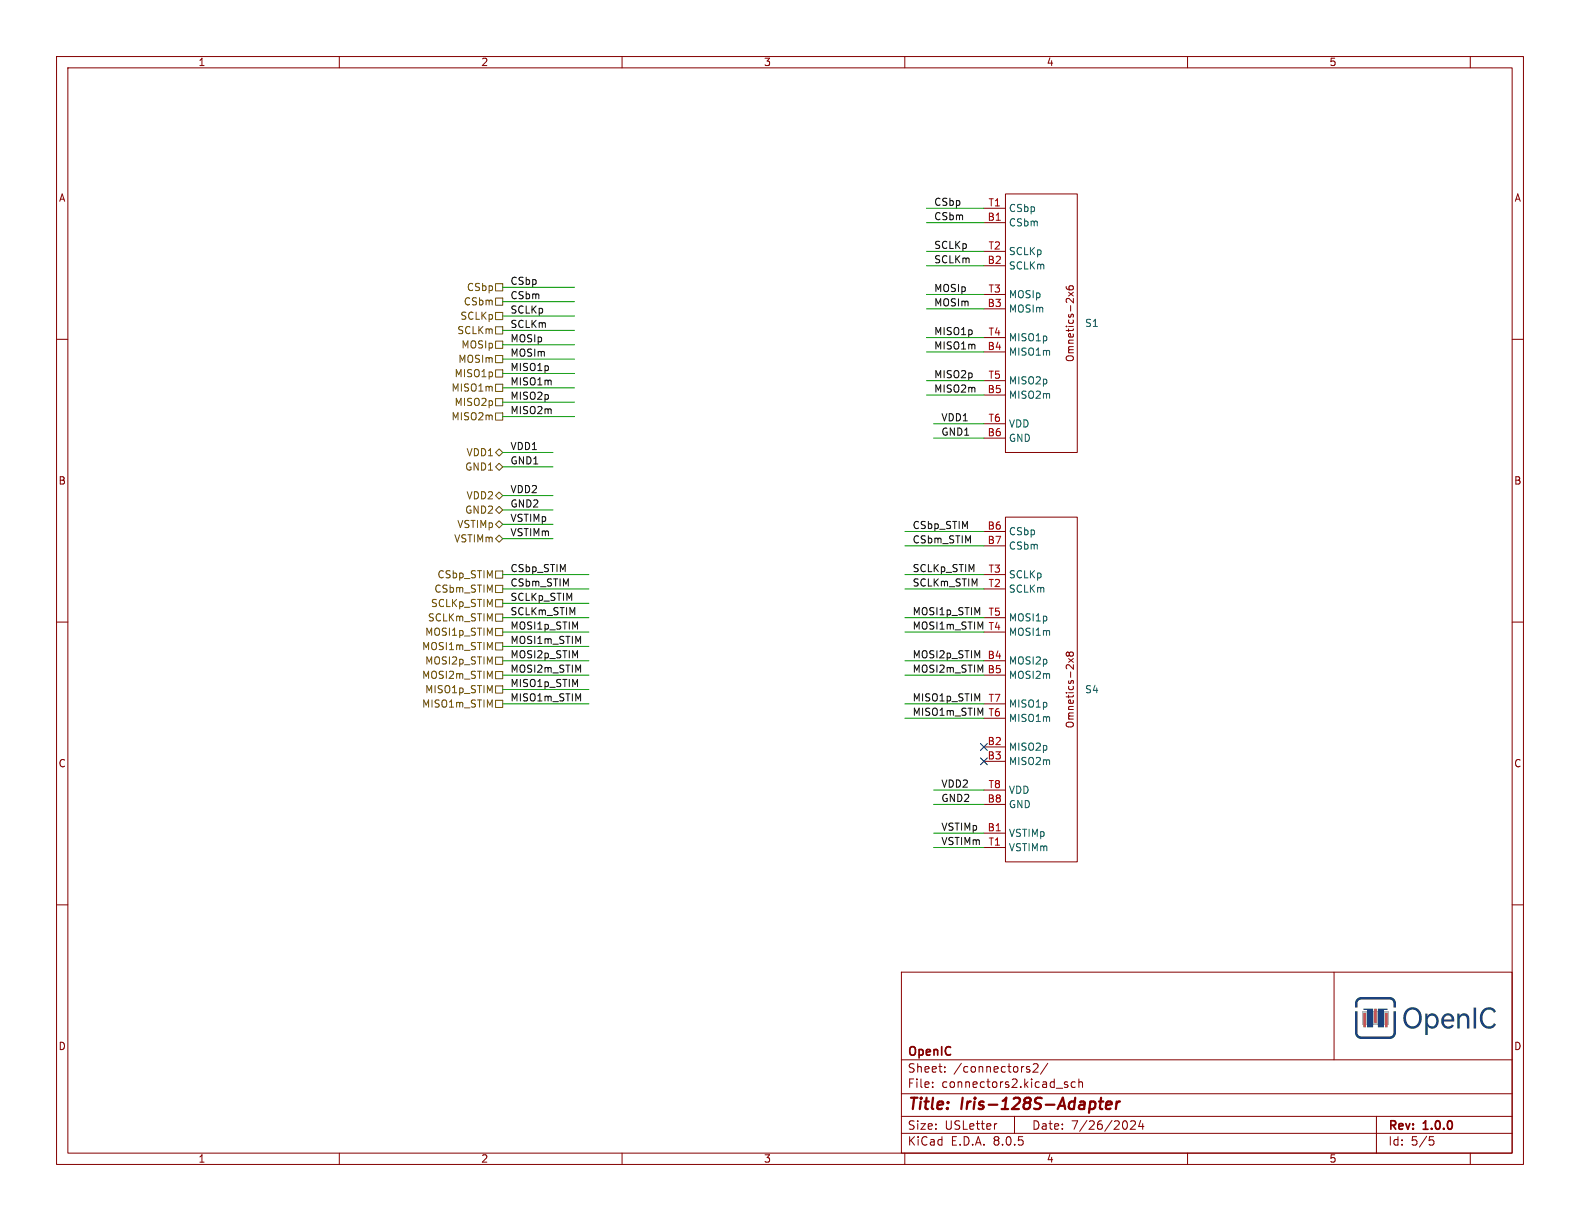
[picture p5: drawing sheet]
(kicad_sch
 (version 20231120)
 (generator "eeschema")
 (generator_version "8.0")
 (paper "USLetter")
 (title_block
  (title "Iris-128S-Adapter")
  (date "7/26/2024")
  (rev "1.0.0")
  (company "OpenIC"))
 (lib_symbols
  (symbol "openic:CONN-OMNETICS_PZN-16-AA-RHD2000-CABLE-AMP-SIDE" (exclude_from_sim no) (in_bom yes) (on_board yes)
   (property "Reference" "S" (at -3.81 31.75 0) (effects (font (size 1.27 1.27))))
   (property "Value" "" (at -5.08 30.48 0) (effects (font (size 1.27 1.27)) (hide yes)))
   (property "Footprint" "openic:OMNETICS_PZN-16-AA" (at -1.27 -34.29 0) (effects (font (size 1.27 1.27)) (hide yes)))
   (property "Datasheet" "" (at -5.08 30.48 0) (effects (font (size 1.27 1.27)) (hide yes)))
   (property "Description" "16-pin Omnetics Connector for RHD2000" (at 0 -31.75 0) (effects (font (size 1.27 1.27)) (hide yes)))
   (symbol "CONN-OMNETICS_PZN-16-AA-RHD2000-CABLE-AMP-SIDE_0_1"
    (rectangle (start -5.08 30.48) (end 7.62 -30.48) (stroke (width 0) (type default)) (fill (type none))))
   (symbol "CONN-OMNETICS_PZN-16-AA-RHD2000-CABLE-AMP-SIDE_1_1"
    (text "Omnetics-2x8" (at 6.35 0 900) (effects (font (size 1.27 1.27))))
    (pin passive line (at -8.89 -25.4 0) (length 3.81) (name "VSTIMp" (effects (font (size 1.27 1.27)))) (number "B1" (effects (font (size 1.27 1.27)))))
    (pin passive line (at -8.89 -10.16 0) (length 3.81) (name "MISO2p" (effects (font (size 1.27 1.27)))) (number "B2" (effects (font (size 1.27 1.27)))))
    (pin passive line (at -8.89 -12.7 0) (length 3.81) (name "MISO2m" (effects (font (size 1.27 1.27)))) (number "B3" (effects (font (size 1.27 1.27)))))
    (pin passive line (at -8.89 5.08 0) (length 3.81) (name "MOSI2p" (effects (font (size 1.27 1.27)))) (number "B4" (effects (font (size 1.27 1.27)))))
    (pin passive line (at -8.89 2.54 0) (length 3.81) (name "MOSI2m" (effects (font (size 1.27 1.27)))) (number "B5" (effects (font (size 1.27 1.27)))))
    (pin passive line (at -8.89 27.94 0) (length 3.81) (name "CSbp" (effects (font (size 1.27 1.27)))) (number "B6" (effects (font (size 1.27 1.27)))))
    (pin passive line (at -8.89 25.4 0) (length 3.81) (name "CSbm" (effects (font (size 1.27 1.27)))) (number "B7" (effects (font (size 1.27 1.27)))))
    (pin passive line (at -8.89 -20.32 0) (length 3.81) (name "GND" (effects (font (size 1.27 1.27)))) (number "B8" (effects (font (size 1.27 1.27)))))
    (pin passive line (at -8.89 -27.94 0) (length 3.81) (name "VSTIMm" (effects (font (size 1.27 1.27)))) (number "T1" (effects (font (size 1.27 1.27)))))
    (pin passive line (at -8.89 17.78 0) (length 3.81) (name "SCLKm" (effects (font (size 1.27 1.27)))) (number "T2" (effects (font (size 1.27 1.27)))))
    (pin passive line (at -8.89 20.32 0) (length 3.81) (name "SCLKp" (effects (font (size 1.27 1.27)))) (number "T3" (effects (font (size 1.27 1.27)))))
    (pin passive line (at -8.89 10.16 0) (length 3.81) (name "MOSI1m" (effects (font (size 1.27 1.27)))) (number "T4" (effects (font (size 1.27 1.27)))))
    (pin passive line (at -8.89 12.7 0) (length 3.81) (name "MOSI1p" (effects (font (size 1.27 1.27)))) (number "T5" (effects (font (size 1.27 1.27)))))
    (pin passive line (at -8.89 -5.08 0) (length 3.81) (name "MISO1m" (effects (font (size 1.27 1.27)))) (number "T6" (effects (font (size 1.27 1.27)))))
    (pin passive line (at -8.89 -2.54 0) (length 3.81) (name "MISO1p" (effects (font (size 1.27 1.27)))) (number "T7" (effects (font (size 1.27 1.27)))))
    (pin passive line (at -8.89 -17.78 0) (length 3.81) (name "VDD" (effects (font (size 1.27 1.27)))) (number "T8" (effects (font (size 1.27 1.27)))))))
  (symbol "openic:CONN-RHD2000-CABLE-AMP-SIDE" (exclude_from_sim no) (in_bom yes) (on_board yes)
   (property "Reference" "S" (at -3.81 24.13 0) (effects (font (size 1.27 1.27))))
   (property "Value" "" (at -5.08 22.86 0) (effects (font (size 1.27 1.27)) (hide yes)))
   (property "Footprint" "openic:OMNETICS_PZN-12-AA" (at 1.27 -24.13 0) (effects (font (size 1.27 1.27)) (hide yes)))
   (property "Datasheet" "" (at -5.08 22.86 0) (effects (font (size 1.27 1.27)) (hide yes)))
   (property "Description" "12-pin Omnetics connector for RHD2000-Cable-Amp-Side" (at 1.27 -26.67 0) (effects (font (size 1.27 1.27)) (hide yes)))
   (symbol "CONN-RHD2000-CABLE-AMP-SIDE_0_1"
    (rectangle (start -5.08 22.86) (end 7.62 -22.86) (stroke (width 0) (type default)) (fill (type none))))
   (symbol "CONN-RHD2000-CABLE-AMP-SIDE_1_1"
    (text "Omnetics-2x6" (at 6.35 0 900) (effects (font (size 1.27 1.27))))
    (pin passive line (at -8.89 17.78 0) (length 3.81) (name "CSbm" (effects (font (size 1.27 1.27)))) (number "B1" (effects (font (size 1.27 1.27)))))
    (pin passive line (at -8.89 10.16 0) (length 3.81) (name "SCLKm" (effects (font (size 1.27 1.27)))) (number "B2" (effects (font (size 1.27 1.27)))))
    (pin passive line (at -8.89 2.54 0) (length 3.81) (name "MOSIm" (effects (font (size 1.27 1.27)))) (number "B3" (effects (font (size 1.27 1.27)))))
    (pin passive line (at -8.89 -5.08 0) (length 3.81) (name "MISO1m" (effects (font (size 1.27 1.27)))) (number "B4" (effects (font (size 1.27 1.27)))))
    (pin passive line (at -8.89 -12.7 0) (length 3.81) (name "MISO2m" (effects (font (size 1.27 1.27)))) (number "B5" (effects (font (size 1.27 1.27)))))
    (pin passive line (at -8.89 -20.32 0) (length 3.81) (name "GND" (effects (font (size 1.27 1.27)))) (number "B6" (effects (font (size 1.27 1.27)))))
    (pin passive line (at -8.89 20.32 0) (length 3.81) (name "CSbp" (effects (font (size 1.27 1.27)))) (number "T1" (effects (font (size 1.27 1.27)))))
    (pin passive line (at -8.89 12.7 0) (length 3.81) (name "SCLKp" (effects (font (size 1.27 1.27)))) (number "T2" (effects (font (size 1.27 1.27)))))
    (pin passive line (at -8.89 5.08 0) (length 3.81) (name "MOSIp" (effects (font (size 1.27 1.27)))) (number "T3" (effects (font (size 1.27 1.27)))))
    (pin passive line (at -8.89 -2.54 0) (length 3.81) (name "MISO1p" (effects (font (size 1.27 1.27)))) (number "T4" (effects (font (size 1.27 1.27)))))
    (pin passive line (at -8.89 -10.16 0) (length 3.81) (name "MISO2p" (effects (font (size 1.27 1.27)))) (number "T5" (effects (font (size 1.27 1.27)))))
    (pin passive line (at -8.89 -17.78 0) (length 3.81) (name "VDD" (effects (font (size 1.27 1.27)))) (number "T6" (effects (font (size 1.27 1.27))))))))
 (no_connect
  (at 173.99 132.08))
 (no_connect
  (at 173.99 134.62))
 (wire
  (pts (xy 88.9 82.55) (xy 97.79 82.55))
  (stroke (width 0) (type default)))
 (wire
  (pts (xy 163.83 46.99) (xy 173.99 46.99))
  (stroke (width 0) (type default)))
 (wire
  (pts (xy 160.02 119.38) (xy 173.99 119.38))
  (stroke (width 0) (type default)))
 (wire
  (pts (xy 88.9 124.46) (xy 104.14 124.46))
  (stroke (width 0) (type default)))
 (wire
  (pts (xy 165.1 149.86) (xy 173.99 149.86))
  (stroke (width 0) (type default)))
 (wire
  (pts (xy 160.02 127) (xy 173.99 127))
  (stroke (width 0) (type default)))
 (wire
  (pts (xy 160.02 101.6) (xy 173.99 101.6))
  (stroke (width 0) (type default)))
 (wire
  (pts (xy 88.9 58.42) (xy 101.6 58.42))
  (stroke (width 0) (type default)))
 (wire
  (pts (xy 160.02 124.46) (xy 173.99 124.46))
  (stroke (width 0) (type default)))
 (wire
  (pts (xy 88.9 92.71) (xy 97.79 92.71))
  (stroke (width 0) (type default)))
 (wire
  (pts (xy 88.9 121.92) (xy 104.14 121.92))
  (stroke (width 0) (type default)))
 (wire
  (pts (xy 163.83 67.31) (xy 173.99 67.31))
  (stroke (width 0) (type default)))
 (wire
  (pts (xy 163.83 59.69) (xy 173.99 59.69))
  (stroke (width 0) (type default)))
 (wire
  (pts (xy 88.9 109.22) (xy 104.14 109.22))
  (stroke (width 0) (type default)))
 (wire
  (pts (xy 88.9 66.04) (xy 101.6 66.04))
  (stroke (width 0) (type default)))
 (wire
  (pts (xy 88.9 101.6) (xy 104.14 101.6))
  (stroke (width 0) (type default)))
 (wire
  (pts (xy 163.83 52.07) (xy 173.99 52.07))
  (stroke (width 0) (type default)))
 (wire
  (pts (xy 88.9 63.5) (xy 101.6 63.5))
  (stroke (width 0) (type default)))
 (wire
  (pts (xy 88.9 87.63) (xy 97.79 87.63))
  (stroke (width 0) (type default)))
 (wire
  (pts (xy 88.9 95.25) (xy 97.79 95.25))
  (stroke (width 0) (type default)))
 (wire
  (pts (xy 88.9 50.8) (xy 101.6 50.8))
  (stroke (width 0) (type default)))
 (wire
  (pts (xy 160.02 93.98) (xy 173.99 93.98))
  (stroke (width 0) (type default)))
 (wire
  (pts (xy 163.83 69.85) (xy 173.99 69.85))
  (stroke (width 0) (type default)))
 (wire
  (pts (xy 88.9 71.12) (xy 101.6 71.12))
  (stroke (width 0) (type default)))
 (wire
  (pts (xy 163.83 36.83) (xy 173.99 36.83))
  (stroke (width 0) (type default)))
 (wire
  (pts (xy 88.9 111.76) (xy 104.14 111.76))
  (stroke (width 0) (type default)))
 (wire
  (pts (xy 88.9 114.3) (xy 104.14 114.3))
  (stroke (width 0) (type default)))
 (wire
  (pts (xy 88.9 53.34) (xy 101.6 53.34))
  (stroke (width 0) (type default)))
 (wire
  (pts (xy 88.9 80.01) (xy 97.79 80.01))
  (stroke (width 0) (type default)))
 (wire
  (pts (xy 163.83 62.23) (xy 173.99 62.23))
  (stroke (width 0) (type default)))
 (wire
  (pts (xy 160.02 104.14) (xy 173.99 104.14))
  (stroke (width 0) (type default)))
 (wire
  (pts (xy 88.9 104.14) (xy 104.14 104.14))
  (stroke (width 0) (type default)))
 (wire
  (pts (xy 160.02 116.84) (xy 173.99 116.84))
  (stroke (width 0) (type default)))
 (wire
  (pts (xy 88.9 106.68) (xy 104.14 106.68))
  (stroke (width 0) (type default)))
 (wire
  (pts (xy 88.9 90.17) (xy 97.79 90.17))
  (stroke (width 0) (type default)))
 (wire
  (pts (xy 165.1 74.93) (xy 173.99 74.93))
  (stroke (width 0) (type default)))
 (wire
  (pts (xy 160.02 96.52) (xy 173.99 96.52))
  (stroke (width 0) (type default)))
 (wire
  (pts (xy 160.02 111.76) (xy 173.99 111.76))
  (stroke (width 0) (type default)))
 (wire
  (pts (xy 88.9 116.84) (xy 104.14 116.84))
  (stroke (width 0) (type default)))
 (wire
  (pts (xy 163.83 44.45) (xy 173.99 44.45))
  (stroke (width 0) (type default)))
 (wire
  (pts (xy 88.9 119.38) (xy 104.14 119.38))
  (stroke (width 0) (type default)))
 (wire
  (pts (xy 165.1 139.7) (xy 173.99 139.7))
  (stroke (width 0) (type default)))
 (wire
  (pts (xy 88.9 60.96) (xy 101.6 60.96))
  (stroke (width 0) (type default)))
 (wire
  (pts (xy 165.1 77.47) (xy 173.99 77.47))
  (stroke (width 0) (type default)))
 (wire
  (pts (xy 165.1 147.32) (xy 173.99 147.32))
  (stroke (width 0) (type default)))
 (wire
  (pts (xy 163.83 39.37) (xy 173.99 39.37))
  (stroke (width 0) (type default)))
 (wire
  (pts (xy 88.9 68.58) (xy 101.6 68.58))
  (stroke (width 0) (type default)))
 (wire
  (pts (xy 88.9 55.88) (xy 101.6 55.88))
  (stroke (width 0) (type default)))
 (wire
  (pts (xy 165.1 142.24) (xy 173.99 142.24))
  (stroke (width 0) (type default)))
 (wire
  (pts (xy 160.02 109.22) (xy 173.99 109.22))
  (stroke (width 0) (type default)))
 (wire
  (pts (xy 88.9 73.66) (xy 101.6 73.66))
  (stroke (width 0) (type default)))
 (wire
  (pts (xy 163.83 54.61) (xy 173.99 54.61))
  (stroke (width 0) (type default)))
 (label "VSTIMm"
  (at 166.37 149.86 0)
  (fields_autoplaced yes)
  (effects (font (size 1.27 1.27)) (justify left bottom)))
 (label "CSbp"
  (at 165.1 36.83 0)
  (fields_autoplaced yes)
  (effects (font (size 1.27 1.27)) (justify left bottom)))
 (label "MOSIm"
  (at 90.17 63.5 0)
  (fields_autoplaced yes)
  (effects (font (size 1.27 1.27)) (justify left bottom)))
 (label "MISO1p"
  (at 90.17 66.04 0)
  (fields_autoplaced yes)
  (effects (font (size 1.27 1.27)) (justify left bottom)))
 (label "CSbp_STIM"
  (at 161.29 93.98 0)
  (fields_autoplaced yes)
  (effects (font (size 1.27 1.27)) (justify left bottom)))
 (label "VSTIMm"
  (at 90.17 95.25 0)
  (fields_autoplaced yes)
  (effects (font (size 1.27 1.27)) (justify left bottom)))
 (label "VDD2"
  (at 90.17 87.63 0)
  (fields_autoplaced yes)
  (effects (font (size 1.27 1.27)) (justify left bottom)))
 (label "GND2"
  (at 90.17 90.17 0)
  (fields_autoplaced yes)
  (effects (font (size 1.27 1.27)) (justify left bottom)))
 (label "MOSI2p_STIM"
  (at 90.17 116.84 0)
  (fields_autoplaced yes)
  (effects (font (size 1.27 1.27)) (justify left bottom)))
 (label "CSbp_STIM"
  (at 90.17 101.6 0)
  (fields_autoplaced yes)
  (effects (font (size 1.27 1.27)) (justify left bottom)))
 (label "MISO1p"
  (at 165.1 59.69 0)
  (fields_autoplaced yes)
  (effects (font (size 1.27 1.27)) (justify left bottom)))
 (label "VDD1"
  (at 90.17 80.01 0)
  (fields_autoplaced yes)
  (effects (font (size 1.27 1.27)) (justify left bottom)))
 (label "SCLKp"
  (at 165.1 44.45 0)
  (fields_autoplaced yes)
  (effects (font (size 1.27 1.27)) (justify left bottom)))
 (label "MISO1m_STIM"
  (at 161.29 127 0)
  (fields_autoplaced yes)
  (effects (font (size 1.27 1.27)) (justify left bottom)))
 (label "MISO1m"
  (at 165.1 62.23 0)
  (fields_autoplaced yes)
  (effects (font (size 1.27 1.27)) (justify left bottom)))
 (label "SCLKp_STIM"
  (at 90.17 106.68 0)
  (fields_autoplaced yes)
  (effects (font (size 1.27 1.27)) (justify left bottom)))
 (label "MISO1m_STIM"
  (at 90.17 124.46 0)
  (fields_autoplaced yes)
  (effects (font (size 1.27 1.27)) (justify left bottom)))
 (label "MISO2p"
  (at 90.17 71.12 0)
  (fields_autoplaced yes)
  (effects (font (size 1.27 1.27)) (justify left bottom)))
 (label "CSbm"
  (at 90.17 53.34 0)
  (fields_autoplaced yes)
  (effects (font (size 1.27 1.27)) (justify left bottom)))
 (label "MISO1p_STIM"
  (at 90.17 121.92 0)
  (fields_autoplaced yes)
  (effects (font (size 1.27 1.27)) (justify left bottom)))
 (label "CSbm"
  (at 165.1 39.37 0)
  (fields_autoplaced yes)
  (effects (font (size 1.27 1.27)) (justify left bottom)))
 (label "VSTIMp"
  (at 90.17 92.71 0)
  (fields_autoplaced yes)
  (effects (font (size 1.27 1.27)) (justify left bottom)))
 (label "SCLKm_STIM"
  (at 90.17 109.22 0)
  (fields_autoplaced yes)
  (effects (font (size 1.27 1.27)) (justify left bottom)))
 (label "MOSIm"
  (at 165.1 54.61 0)
  (fields_autoplaced yes)
  (effects (font (size 1.27 1.27)) (justify left bottom)))
 (label "GND2"
  (at 166.37 142.24 0)
  (fields_autoplaced yes)
  (effects (font (size 1.27 1.27)) (justify left bottom)))
 (label "MOSI1p_STIM"
  (at 161.29 109.22 0)
  (fields_autoplaced yes)
  (effects (font (size 1.27 1.27)) (justify left bottom)))
 (label "SCLKp"
  (at 90.17 55.88 0)
  (fields_autoplaced yes)
  (effects (font (size 1.27 1.27)) (justify left bottom)))
 (label "SCLKm"
  (at 165.1 46.99 0)
  (fields_autoplaced yes)
  (effects (font (size 1.27 1.27)) (justify left bottom)))
 (label "VSTIMp"
  (at 166.37 147.32 0)
  (fields_autoplaced yes)
  (effects (font (size 1.27 1.27)) (justify left bottom)))
 (label "MOSI2m_STIM"
  (at 161.29 119.38 0)
  (fields_autoplaced yes)
  (effects (font (size 1.27 1.27)) (justify left bottom)))
 (label "CSbm_STIM"
  (at 90.17 104.14 0)
  (fields_autoplaced yes)
  (effects (font (size 1.27 1.27)) (justify left bottom)))
 (label "SCLKm_STIM"
  (at 161.29 104.14 0)
  (fields_autoplaced yes)
  (effects (font (size 1.27 1.27)) (justify left bottom)))
 (label "CSbp"
  (at 90.17 50.8 0)
  (fields_autoplaced yes)
  (effects (font (size 1.27 1.27)) (justify left bottom)))
 (label "CSbm_STIM"
  (at 161.29 96.52 0)
  (fields_autoplaced yes)
  (effects (font (size 1.27 1.27)) (justify left bottom)))
 (label "VDD1"
  (at 166.37 74.93 0)
  (fields_autoplaced yes)
  (effects (font (size 1.27 1.27)) (justify left bottom)))
 (label "MISO2m"
  (at 90.17 73.66 0)
  (fields_autoplaced yes)
  (effects (font (size 1.27 1.27)) (justify left bottom)))
 (label "MOSIp"
  (at 165.1 52.07 0)
  (fields_autoplaced yes)
  (effects (font (size 1.27 1.27)) (justify left bottom)))
 (label "MOSI1m_STIM"
  (at 90.17 114.3 0)
  (fields_autoplaced yes)
  (effects (font (size 1.27 1.27)) (justify left bottom)))
 (label "MOSI1p_STIM"
  (at 90.17 111.76 0)
  (fields_autoplaced yes)
  (effects (font (size 1.27 1.27)) (justify left bottom)))
 (label "MISO1p_STIM"
  (at 161.29 124.46 0)
  (fields_autoplaced yes)
  (effects (font (size 1.27 1.27)) (justify left bottom)))
 (label "GND1"
  (at 166.37 77.47 0)
  (fields_autoplaced yes)
  (effects (font (size 1.27 1.27)) (justify left bottom)))
 (label "VDD2"
  (at 166.37 139.7 0)
  (fields_autoplaced yes)
  (effects (font (size 1.27 1.27)) (justify left bottom)))
 (label "GND1"
  (at 90.17 82.55 0)
  (fields_autoplaced yes)
  (effects (font (size 1.27 1.27)) (justify left bottom)))
 (label "MISO2p"
  (at 165.1 67.31 0)
  (fields_autoplaced yes)
  (effects (font (size 1.27 1.27)) (justify left bottom)))
 (label "SCLKm"
  (at 90.17 58.42 0)
  (fields_autoplaced yes)
  (effects (font (size 1.27 1.27)) (justify left bottom)))
 (label "MISO2m"
  (at 165.1 69.85 0)
  (fields_autoplaced yes)
  (effects (font (size 1.27 1.27)) (justify left bottom)))
 (label "MOSI2p_STIM"
  (at 161.29 116.84 0)
  (fields_autoplaced yes)
  (effects (font (size 1.27 1.27)) (justify left bottom)))
 (label "SCLKp_STIM"
  (at 161.29 101.6 0)
  (fields_autoplaced yes)
  (effects (font (size 1.27 1.27)) (justify left bottom)))
 (label "MISO1m"
  (at 90.17 68.58 0)
  (fields_autoplaced yes)
  (effects (font (size 1.27 1.27)) (justify left bottom)))
 (label "MOSI1m_STIM"
  (at 161.29 111.76 0)
  (fields_autoplaced yes)
  (effects (font (size 1.27 1.27)) (justify left bottom)))
 (label "MOSIp"
  (at 90.17 60.96 0)
  (fields_autoplaced yes)
  (effects (font (size 1.27 1.27)) (justify left bottom)))
 (label "MOSI2m_STIM"
  (at 90.17 119.38 0)
  (fields_autoplaced yes)
  (effects (font (size 1.27 1.27)) (justify left bottom)))
 (hierarchical_label "MOSI1p_STIM"
  (shape passive)
  (at 88.9 111.76 180)
  (fields_autoplaced yes)
  (effects (font (size 1.27 1.27)) (justify right)))
 (hierarchical_label "MISO1m_STIM"
  (shape passive)
  (at 88.9 124.46 180)
  (fields_autoplaced yes)
  (effects (font (size 1.27 1.27)) (justify right)))
 (hierarchical_label "VDD2"
  (shape bidirectional)
  (at 88.9 87.63 180)
  (fields_autoplaced yes)
  (effects (font (size 1.27 1.27)) (justify right)))
 (hierarchical_label "VSTIMm"
  (shape bidirectional)
  (at 88.9 95.25 180)
  (fields_autoplaced yes)
  (effects (font (size 1.27 1.27)) (justify right)))
 (hierarchical_label "MOSI2m_STIM"
  (shape passive)
  (at 88.9 119.38 180)
  (fields_autoplaced yes)
  (effects (font (size 1.27 1.27)) (justify right)))
 (hierarchical_label "CSbm"
  (shape passive)
  (at 88.9 53.34 180)
  (fields_autoplaced yes)
  (effects (font (size 1.27 1.27)) (justify right)))
 (hierarchical_label "MISO1p"
  (shape passive)
  (at 88.9 66.04 180)
  (fields_autoplaced yes)
  (effects (font (size 1.27 1.27)) (justify right)))
 (hierarchical_label "SCLKm_STIM"
  (shape passive)
  (at 88.9 109.22 180)
  (fields_autoplaced yes)
  (effects (font (size 1.27 1.27)) (justify right)))
 (hierarchical_label "CSbm_STIM"
  (shape passive)
  (at 88.9 104.14 180)
  (fields_autoplaced yes)
  (effects (font (size 1.27 1.27)) (justify right)))
 (hierarchical_label "MOSI1m_STIM"
  (shape passive)
  (at 88.9 114.3 180)
  (fields_autoplaced yes)
  (effects (font (size 1.27 1.27)) (justify right)))
 (hierarchical_label "MOSIp"
  (shape passive)
  (at 88.9 60.96 180)
  (fields_autoplaced yes)
  (effects (font (size 1.27 1.27)) (justify right)))
 (hierarchical_label "MISO1m"
  (shape passive)
  (at 88.9 68.58 180)
  (fields_autoplaced yes)
  (effects (font (size 1.27 1.27)) (justify right)))
 (hierarchical_label "GND1"
  (shape bidirectional)
  (at 88.9 82.55 180)
  (fields_autoplaced yes)
  (effects (font (size 1.27 1.27)) (justify right)))
 (hierarchical_label "VSTIMp"
  (shape bidirectional)
  (at 88.9 92.71 180)
  (fields_autoplaced yes)
  (effects (font (size 1.27 1.27)) (justify right)))
 (hierarchical_label "VDD1"
  (shape bidirectional)
  (at 88.9 80.01 180)
  (fields_autoplaced yes)
  (effects (font (size 1.27 1.27)) (justify right)))
 (hierarchical_label "MISO2m"
  (shape passive)
  (at 88.9 73.66 180)
  (fields_autoplaced yes)
  (effects (font (size 1.27 1.27)) (justify right)))
 (hierarchical_label "GND2"
  (shape bidirectional)
  (at 88.9 90.17 180)
  (fields_autoplaced yes)
  (effects (font (size 1.27 1.27)) (justify right)))
 (hierarchical_label "CSbp_STIM"
  (shape passive)
  (at 88.9 101.6 180)
  (fields_autoplaced yes)
  (effects (font (size 1.27 1.27)) (justify right)))
 (hierarchical_label "MOSIm"
  (shape passive)
  (at 88.9 63.5 180)
  (fields_autoplaced yes)
  (effects (font (size 1.27 1.27)) (justify right)))
 (hierarchical_label "MOSI2p_STIM"
  (shape passive)
  (at 88.9 116.84 180)
  (fields_autoplaced yes)
  (effects (font (size 1.27 1.27)) (justify right)))
 (hierarchical_label "SCLKp_STIM"
  (shape passive)
  (at 88.9 106.68 180)
  (fields_autoplaced yes)
  (effects (font (size 1.27 1.27)) (justify right)))
 (hierarchical_label "MISO2p"
  (shape passive)
  (at 88.9 71.12 180)
  (fields_autoplaced yes)
  (effects (font (size 1.27 1.27)) (justify right)))
 (hierarchical_label "SCLKm"
  (shape passive)
  (at 88.9 58.42 180)
  (fields_autoplaced yes)
  (effects (font (size 1.27 1.27)) (justify right)))
 (hierarchical_label "SCLKp"
  (shape passive)
  (at 88.9 55.88 180)
  (fields_autoplaced yes)
  (effects (font (size 1.27 1.27)) (justify right)))
 (hierarchical_label "CSbp"
  (shape passive)
  (at 88.9 50.8 180)
  (fields_autoplaced yes)
  (effects (font (size 1.27 1.27)) (justify right)))
 (hierarchical_label "MISO1p_STIM"
  (shape passive)
  (at 88.9 121.92 180)
  (fields_autoplaced yes)
  (effects (font (size 1.27 1.27)) (justify right)))
 (symbol
  (lib_id "openic:CONN-OMNETICS_PZN-16-AA-RHD2000-CABLE-AMP-SIDE")
  (at 182.88 121.92 0)
  (unit 1)
  (exclude_from_sim no)
  (in_bom yes)
  (on_board yes)
  (dnp no)
  (fields_autoplaced yes)
  (property "Reference" "S4" (at 191.77 121.9199 0) (effects (font (size 1.27 1.27)) (justify left)))
  (property "Value" "~" (at 177.8 91.44 0) (effects (font (size 1.27 1.27)) (hide yes)))
  (property "Footprint" "openic:OMNETICS_PZN-16-AA" (at 181.61 156.21 0) (effects (font (size 1.27 1.27)) (hide yes)))
  (property "Datasheet" "" (at 177.8 91.44 0) (effects (font (size 1.27 1.27)) (hide yes)))
  (property "Description" "16-pin Omnetics Connector for RHD2000" (at 182.88 153.67 0) (effects (font (size 1.27 1.27)) (hide yes)))
  (property "MPN" "A79633-001" (at 182.88 121.92 0) (effects (font (size 1.27 1.27)) (hide yes)))
  (property "Manufacturer" "Omnetics" (at 182.88 121.92 0) (effects (font (size 1.27 1.27)) (hide yes)))
  (pin "B3")
  (pin "B8")
  (pin "T5")
  (pin "T6")
  (pin "B4")
  (pin "B2")
  (pin "T7")
  (pin "T2")
  (pin "T4")
  (pin "T1")
  (pin "B6")
  (pin "B5")
  (pin "B1")
  (pin "B7")
  (pin "T8")
  (pin "T3"))
 (symbol
  (lib_id "openic:CONN-RHD2000-CABLE-AMP-SIDE")
  (at 182.88 57.15 0)
  (unit 1)
  (exclude_from_sim no)
  (in_bom yes)
  (on_board yes)
  (dnp no)
  (fields_autoplaced yes)
  (property "Reference" "S1" (at 191.77 57.1499 0) (effects (font (size 1.27 1.27)) (justify left)))
  (property "Value" "~" (at 177.8 34.29 0) (effects (font (size 1.27 1.27)) (hide yes)))
  (property "Footprint" "openic:OMNETICS_PZN-12-AA" (at 184.15 81.28 0) (effects (font (size 1.27 1.27)) (hide yes)))
  (property "Datasheet" "" (at 177.8 34.29 0) (effects (font (size 1.27 1.27)) (hide yes)))
  (property "Description" "12-pin Omnetics connector for RHD2000-Cable-Amp-Side" (at 184.15 83.82 0) (effects (font (size 1.27 1.27)) (hide yes)))
  (property "MPN" "A79623-001" (at 182.88 57.15 0) (effects (font (size 1.27 1.27)) (hide yes)))
  (property "Manufacturer" "Omnetics" (at 182.88 57.15 0) (effects (font (size 1.27 1.27)) (hide yes)))
  (pin "T1")
  (pin "T6")
  (pin "B1")
  (pin "B6")
  (pin "B5")
  (pin "B4")
  (pin "T4")
  (pin "B3")
  (pin "B2")
  (pin "T5")
  (pin "T3")
  (pin "T2")))
